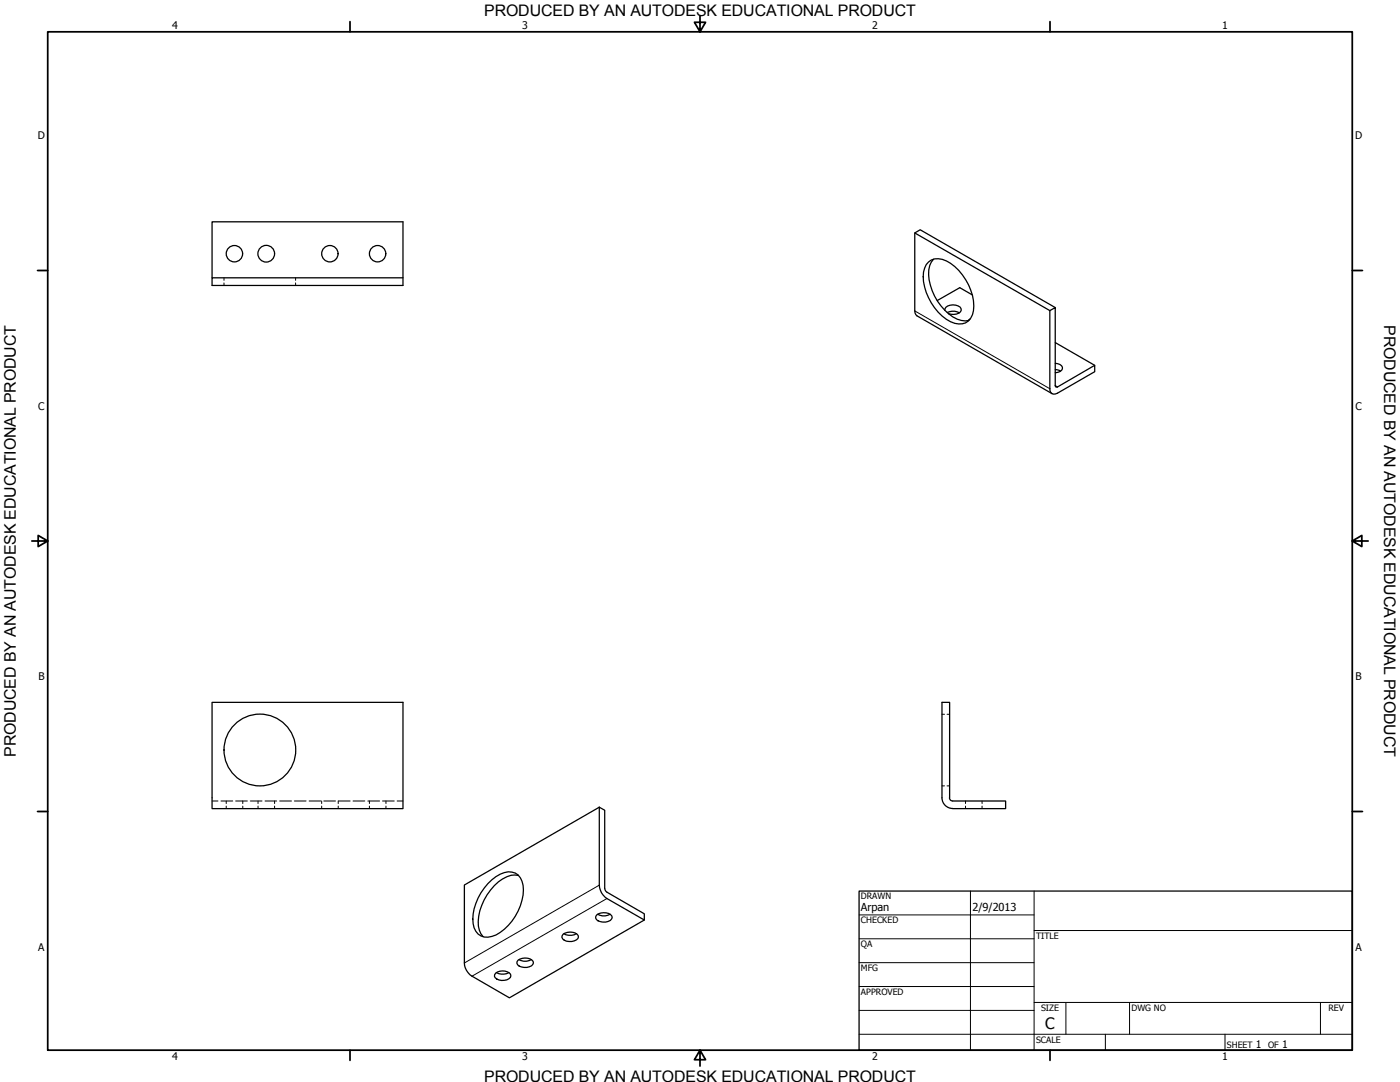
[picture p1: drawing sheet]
<svg xmlns="http://www.w3.org/2000/svg" width="559mm" height="432mm" viewBox="0 0 559 432" stroke-linecap="round" stroke-linejoin="round" font-family="sans-serif">
<!-- layer: Visible (ANSI) -->
<g fill="none" stroke="#000" stroke-width=".51">
<path d="M365.1 93l53.9 31M84.6 110.9v-22.4h76.2v25.4h-76.2v-3h76.2M370.6 104.5a7 7 0 0 1 8.8 .6 21.6 21.6 0 0 1 9.2 18.9 5.6 5.6 0 0 1-7.5 5 21 21 0 0 1-12.6-18.6 8 8 0 0 1 2.1-5.9zM372.6 103.4a10.4 10.4 0 0 0-1.3 10.4 21.5 21.5 0 0 0 10.8 13.6l3.2 .7 1.4-.2M388 117.7l-4.9-2.9-9 5.2M377.1 123.9a3.1 3.1 0 0 1 4.4-2.1 1.83 1.83 0 0 1 1.8 2.7 4.5 4.5 0 0 1-4.8 .7M378.1 124.7a5.3 5.3 0 0 1 4.8 .1M387.2 127.3l-.8 .7M419 124l2.2-1.3 .1 31.6 .8 .1 14.8-8.6v2.5l-14.8 8.6a1.87 1.87 0 0 1-2.2 .2 1.87 1.87 0 0 1-.9-2zM421.2 122.7l-53.9-31-2.2 1.3v31.1M421.2 136.7l15.7 9.1M421.2 147.4l2.1 .7"/>
<path d="M421.2 145a2.52 2.52 0 0 1 2.9 2.2 2.95 2.95 0 0 1-2.9 1.6M84.6 280.3h76.2v42.4h-76.2zM376 318.4a4.3 4.3 0 0 0 4.3 4.2M376 318.4v-38.1h3v38.1M379 318.4l.5 1 .8 .3h21.1v3h-21.1M239.2 322.1l2.2 1.2 .1 31.8 .8 .9 14.9 8.7v2.5l-14.9-8.6a6.7 6.7 0 0 1-3.1-5.3zM239.2 322.1l-53.8 31.1v31.1M194.8 352.6a11.5 11.5 0 0 1 9.5-4.6 6.3 6.3 0 0 1 4.6 7.2 22 22 0 0 1-10.9 17.9 5.8 5.8 0 0 1-8.8-2.8 19.3 19.3 0 0 1 5.6-17.7zM206.9 349.4a10.8 10.8 0 0 0-9.6 4 21.9 21.9 0 0 0-6.4 16.2l1.1 3.1 .8 1.1M224.7 372.9a4.7 4.7 0 0 1 6.1 .4 1.68 1.68 0 0 1-1.6 2.2 3.8 3.8 0 0 1-4.9-1.4zM225 372.6a5.1 5.1 0 0 0 5.1 0M238.2 365.1a4.7 4.7 0 0 1 6 .5 1.73 1.73 0 0 1-1.5 2.1 4 4 0 0 1-5-1.4z"/>
<path d="M238.6 364.9a4.9 4.9 0 0 0 4.9 0M257.2 367.2l-53.9 31-14.9-8.6M197.8 388.4a4.5 4.5 0 0 1 6 .4 1.67 1.67 0 0 1-1.5 2.2 4 4 0 0 1-4.9-1.4zM198.1 388.1a5.1 5.1 0 0 0 5 0M206.8 383.2a4.7 4.7 0 0 1 6 .5 1.73 1.73 0 0 1-1.5 2.1 4 4 0 0 1-5-1.4zM207.1 383a4.9 4.9 0 0 0 5 0"/>
<circle cx="93.6" cy="101.3" r="3.3"/>
<circle cx="106.3" cy="101.3" r="3.3"/>
<circle cx="131.7" cy="101.3" r="3.3"/>
<circle cx="150.7" cy="101.3" r="3.3"/>
<circle cx="103.7" cy="299.3" r="14.3"/>
</g>
<!-- layer: Hidden (ANSI) -->
<g fill="none" stroke="#000" stroke-width=".4">
<path d="M89.4 110.9v1M89.4 112.9v1M118 110.9v1M118 112.9v1M376 285.1h1M378 285.1h1M84.6 319.7h2.4M88.2 319.7h4.7M90.3 319.7v1M94 319.7h4.7M96.9 319.7v1M99.9 319.7h4.7"/>
<path d="M103 319.7v1M105.8 319.7h4.6M109.6 319.7v1M111.6 319.7h4.7M117.5 319.7h4.7M123.4 319.7h4.6M128.4 319.7v1M129.2 319.7h4.7M135 319.7v1M135.1 319.7h4.7M140.9 319.7h4.7M146.8 319.7h4.7"/>
<path d="M147.4 319.7v1M152.7 319.7h4.7M154.1 319.7v1M158.5 319.7h2.3M376 313.6h1M378 313.6h1M385.4 319.7v1M392 319.7v1M90.3 321.7v1M96.9 321.7v1M103 321.7v1M109.6 321.7v1"/>
<path d="M128.4 321.7v1M135 321.7v1M147.4 321.7v1M154.1 321.7v1M385.4 321.7v1M392 321.7v1"/>
</g>
<!-- layer: Visible Narrow (ANSI) -->
<path d="M365.1 124.1l53.9 31M421.2 153.9l.9 .5M239.2 353.3l-53.8 31M242.3 358.6l-53.9 31" fill="none" stroke="#000" stroke-width=".4"/>
<path d="M365.1 124.1l.2 .9 .7 1 53.9 31.1M185.4 384.3a6.5 6.5 0 0 0 3 5.3" fill="none" stroke="#000" stroke-width=".51"/>
<!-- layer: Border (ANSI) -->
<g fill="none" stroke="#000" stroke-width=".7">
<path d="M19 12.7h520.8v406.4h-520.8zM139.7 8.6v4.1M279.4 6.3v6.4l-2.2-3.8h4.4l-2.2 3.8M419.1 8.6v4.1M15 107.9h4M539.8 107.9h4M12.7 215.9h6.3l-3.8-2.2v4.4l3.8-2.2M539.8 215.9l3.8 2.2v-4.4l-3.8 2.2h6.3M15 323.8h4M539.8 323.8h4M139.7 419.1v4.1M279.4 419.1l2.2 3.8h-4.4l2.2-3.8v6.3"/>
<path d="M419.1 419.1v4.1"/>
</g>
<!-- layer: Title (ANSI) -->
<g fill="none" stroke="#000" stroke-width=".4">
<path d="M387.3 355.6v63.5M412.7 355.6v63.5M342.9 365.1h69.8M342.9 374.6h69.8M412.7 371.3h127.1M342.9 384.2h69.8M342.9 393.7h69.8M342.9 412.7h196.9M342.9 403.2h69.8M412.7 400h127.1M425.4 400v12.7M441.2 412.7v6.4"/>
<path d="M450.8 400v12.7M488.9 412.7v6.4M527 400v12.7"/>
</g>
<path d="M342.9 355.6h196.9v63.5h-196.9z" fill="none" stroke="#000" stroke-width=".51"/>
<g font-size="6.4">
<text x="552.4" y="129.8" transform="rotate(90 552.4 129.8)">PRODUCED BY AN AUTODESK EDUCATIONAL PRODUCT</text>
<text x="6.3" y="302" transform="rotate(-90 6.3 302)">PRODUCED BY AN AUTODESK EDUCATIONAL PRODUCT</text>
</g>
<g font-size="6.3">
<text x="193.3" y="6.3">PRODUCED BY AN AUTODESK EDUCATIONAL PRODUCT</text>
<text x="417.2" y="410.6">C</text>
<text x="193.3" y="431.8">PRODUCED BY AN AUTODESK EDUCATIONAL PRODUCT</text>
</g>
<g font-size="4.4">
<text x="343.7" y="363.5">Arpan</text>
<text x="388.1" y="363.7">2/9/2013</text>
</g>
<g font-size="4.2">
<text x="68.7" y="11.7">4</text>
<text x="208.4" y="11.7">3</text>
<text x="348.1" y="11.7">2</text>
<text x="487.8" y="11.7">1</text>
<text x="15.1" y="55.5">D</text>
<text x="540.9" y="55.5">D</text>
<text x="15.2" y="163.4">C</text>
<text x="541" y="163.4">C</text>
<text x="15.3" y="271.4">B</text>
<text x="541.1" y="271.4">B</text>
<text x="15.2" y="379.3">A</text>
<text x="541" y="379.3">A</text>
<text x="501.3" y="418.3">1</text>
<text x="511.8" y="418.3">1</text>
<text x="68.7" y="423.2">4</text>
<text x="208.4" y="423.2">3</text>
<text x="348.1" y="423.2">2</text>
<text x="487.8" y="423.2">1</text>
</g>
<g font-size="3.5">
<text x="343.7" y="358.9">DRAWN</text>
<text x="343.7" y="368.5">CHECKED</text>
<text x="413.5" y="374.6">TITLE</text>
<text x="343.7" y="378">QA</text>
<text x="343.7" y="387.5">MFG</text>
<text x="343.7" y="397.1">APPROVED</text>
<text x="415.5" y="403.4">SIZE</text>
<text x="451.6" y="403.4">DWG NO</text>
<text x="530.3" y="403.4">REV</text>
<text x="413.5" y="416.1">SCALE</text>
<text x="489.7" y="418.3">SHEET</text>
<text x="506.2" y="418.3">OF</text>
</g>
</svg>
